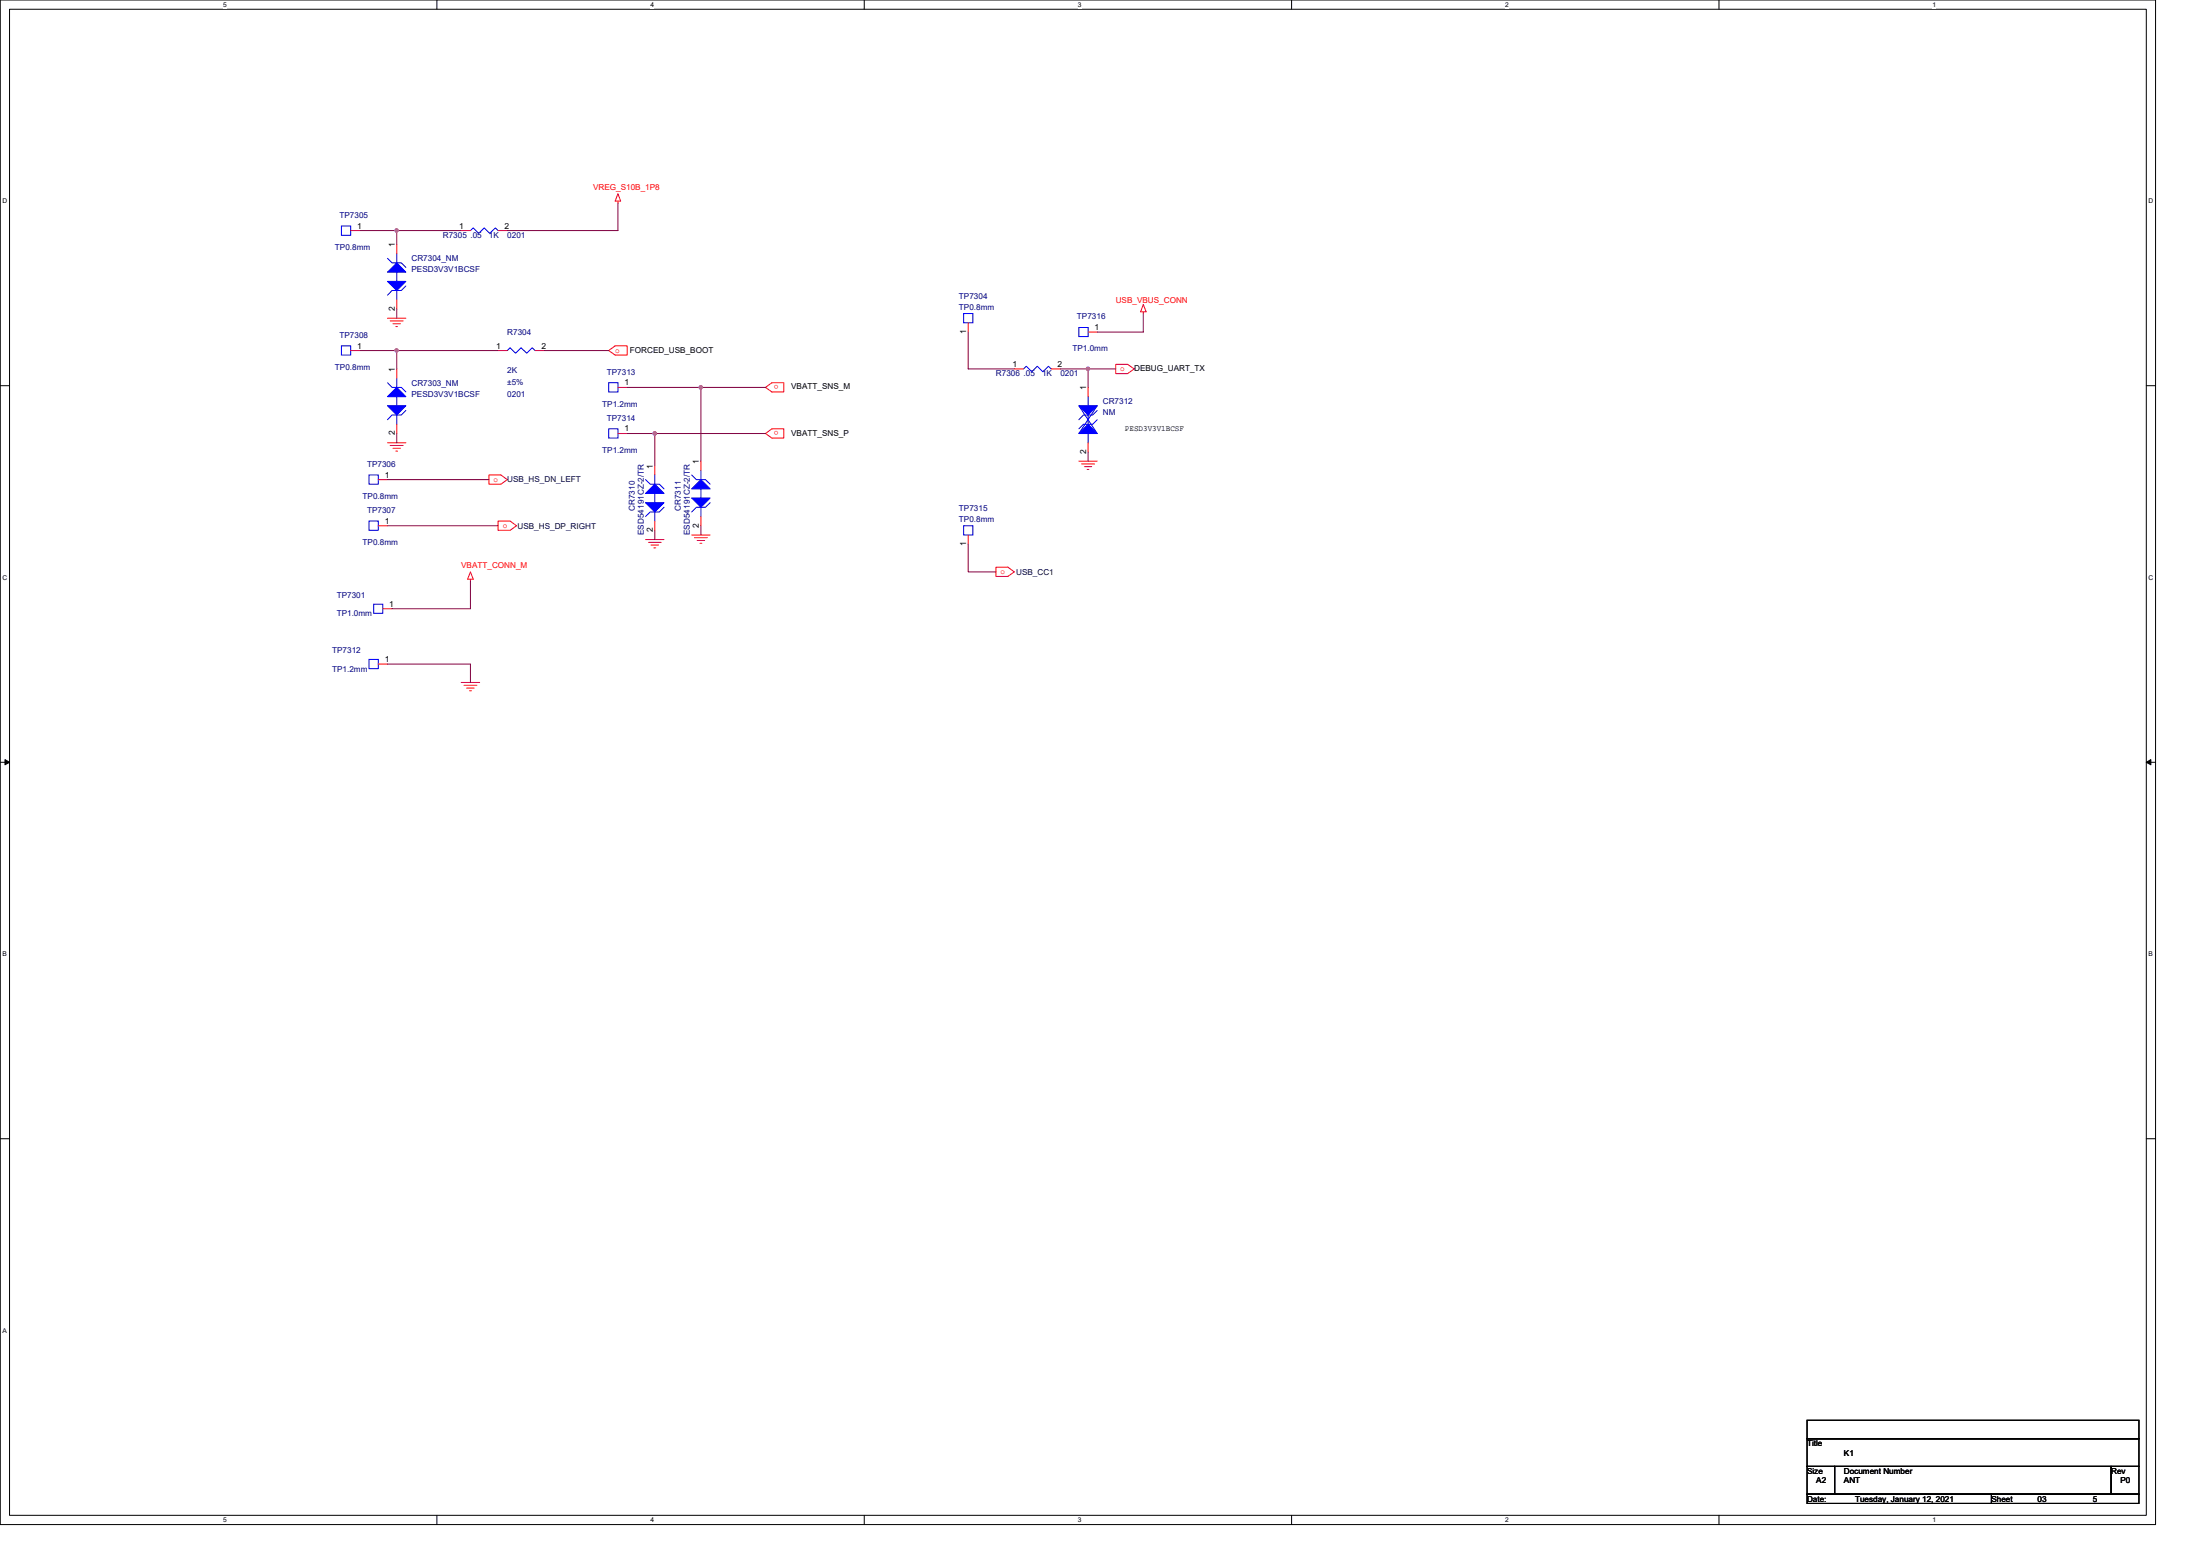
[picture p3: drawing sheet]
<svg xmlns="http://www.w3.org/2000/svg" width="297mm" height="210mm" viewBox="0 0 297 210" stroke-linecap="round" stroke-linejoin="round" font-family="sans-serif">
<path d="M0 0h291v205.7h-291zM1.3 1.2h288.5v203.3h-288.5z" fill="none" stroke="#000" stroke-width=".14"/>
<g fill="#fff">
<path d="M30.1 .1h.5v1h-.5z"/>
<path d="M30.1 204.6h.5v1h-.5z"/>
</g>
<path d="M59 0v1.2M59 204.5v1.2" fill="none" stroke="#000" stroke-width=".14"/>
<g fill="#fff">
<path d="M87.8 .1h.5v1h-.5z"/>
<path d="M87.8 204.6h.5v1h-.5z"/>
</g>
<path d="M116.7 0v1.2M116.7 204.5v1.2" fill="none" stroke="#000" stroke-width=".14"/>
<g fill="#fff">
<path d="M145.5 .1h.5v1h-.5z"/>
<path d="M145.5 204.6h.5v1h-.5z"/>
</g>
<path d="M174.4 0v1.2M174.4 204.5v1.2" fill="none" stroke="#000" stroke-width=".14"/>
<g fill="#fff">
<path d="M203.2 .1h.5v1h-.5z"/>
<path d="M203.2 204.6h.5v1h-.5z"/>
</g>
<path d="M232.1 0v1.2M232.1 204.5v1.2" fill="none" stroke="#000" stroke-width=".14"/>
<g fill="#fff">
<path d="M260.9 .1h.5v1h-.5z"/>
<path d="M260.9 204.6h.5v1h-.5z"/>
<path d="M.4 26.6h.6v1h-.6z"/>
<path d="M290.1 26.6h.6v1h-.6z"/>
<path d="M.4 77.4h.6v1h-.6z"/>
<path d="M290.1 77.4h.6v1h-.6z"/>
</g>
<path d="M0 52h1.3M289.8 52h1.2" fill="none" stroke="#000" stroke-width=".14"/>
<g fill="#fff">
<path d="M.4 128.3h.5v1h-.5z"/>
<path d="M290.1 128.3h.6v1h-.6z"/>
</g>
<path d="M0 102.9h1.3M289.8 102.9h1.2" fill="none" stroke="#000" stroke-width=".14"/>
<path d="M.7 102.5l.6 .4-.6 .3zM289.8 102.9l.6-.4v.7z" fill="#000" stroke="#000" stroke-width=".14"/>
<path d="M.4 179.1h.5v1h-.5z" fill="#fff"/>
<path d="M0 153.7h1.3M289.8 153.7h1.2M244 191.7h44.8v2.5h-44.8zM244 194.2h44.8v3.7h-44.8zM244 197.9h3.7v3.7h-3.7zM247.7 197.9h37.3v3.7h-37.3zM285 197.9h3.8v3.7h-3.8zM244 201.6h24.9v1.3h-24.9zM268.9 201.6h19.9v1.3h-19.9z" fill="none" stroke="#000" stroke-width=".14"/>
<g fill="none" stroke="#f00" stroke-width=".14">
<path d="M47.3 31.1h1.3M53.6 33v1.2M62.3 31.1h1.2M67.2 31.1h1.3M83.4 27.1v.3M83.4 26.1l.4 1h-.7zM47.3 47.3h1.3M52.3 42.9h2.5M52.3 59.8h2.5M52.7 43.3h1.7M53.1 43.7h1M53.4 44.1h.3"/>
<path d="M53.6 40.4v1.3M53.6 49.8v1.2M53.6 57.3v1.2M67.2 47.3h1.3M72.2 47.3h1.3M82.2 47.3l.9-.6h1.6v1.2h-1.6zM83.4 52.3h1.3M83.4 58.5h1.3M103.4 52.3l.8-.7h1.6v1.3h-1.6zM103.4 58.5l.8-.6h1.6v1.2h-1.6zM130.7 43.6v1.2M136.9 49.8h1.3"/>
<path d="M141.9 49.8h1.3M146.9 52.3v1.2M146.9 59.8v1.2M146.9 44.8h1.2M150.6 49.2h1.6l.9 .6-.9 .6h-1.6zM154.4 41.1l.3 1h-.7zM154.4 42.1v.2M51.1 64.7h1.2M51.1 71h1.2M52.7 60.1h1.7M53.1 60.5h1M53.4 60.9h.3"/>
<path d="M63.5 77.2l.4 1h-.8zM63.5 78.2v.2M66 64.1h1.6l.9 .6-.9 .6h-1.6zM67.2 70.3h1.7l.8 .7-.8 .6h-1.7zM87.2 72.8h2.5M87.5 73.2h1.8M87.9 73.6h1M88.3 73.9h.2M88.4 62.9v1.2M88.4 70.3v1.3M93.4 72.2h2.5M93.8 72.6h1.7"/>
<path d="M94.1 72.9h1M94.5 73.3h.3M94.6 62.2v1.3M94.6 69.7v1.3M130.7 72.2v1.2M134.5 76.5h1.6l.8 .7-.8 .6h-1.6zM145.7 62.2h2.4M146 62.6h1.8M146.4 63h1M146.8 63.4h.2M51.1 89.6h1.2M51.7 82.1h1.2"/>
<path d="M62.3 92.1h2.5M62.7 92.5h1.7M63 92.9h1M63.4 93.2h.2"/>
</g>
<g fill="none" stroke="#00f" stroke-width=".14">
<path d="M46.1 30.5h1.2v1.2h-1.2zM52.3 34.9l.6 .6h1.3l.6 .6M53.6 34.2v1.3M53.6 36.7v1.3M53.6 39.2v1.2M54.8 38.6l-.6 .6h-1.3l-.6 .6M63.5 31.1l.4-.3 .7 .7 .8-.7 .7 .7 .8-.7 .3 .3M46.1 46.7h1.2v1.2h-1.2zM52.3 51.6l.6 .7h1.3l.6 .6M53.6 51v1.3M53.6 53.5v1.3M53.6 56v1.3"/>
<path d="M54.8 55.4l-.6 .6h-1.3l-.6 .6M68.5 47.3l.4-.4 .7 .8 .8-.8 .7 .8 .8-.8 .3 .4M82.2 51.6h1.2v1.3h-1.2zM82.2 57.9h1.2v1.2h-1.2zM130.1 42.3h1.3v1.3h-1.3zM138.2 49.8l.4-.4 .7 .8 .8-.8 .7 .8 .8-.8 .3 .4M145.7 44.2h1.2v1.2h-1.2zM145.7 54.8l2.4 3.7M146.9 53.5v1.3M146.9 56v1.3M146.9 58.5v1.3M148.1 55.4l-.6 .6h-1.2l-.6 .6"/>
<path d="M148.1 54.8l-2.4 3.7M148.1 56.6l-.6 .7h-1.2l-.6 .6M49.8 64.1h1.3v1.2h-1.3zM49.8 70.3h1.3v1.3h-1.3zM87.2 64.7l.6 .6h1.2l.7 .7M88.4 64.1v1.2M88.4 66.6v1.2M88.4 69.1v1.2M89.7 68.5l-.7 .6h-1.2l-.6 .6M93.4 64.1l.6 .6h1.2l.7 .6M94.6 63.5v1.2M94.6 66v1.2"/>
<path d="M94.6 68.5v1.2M95.9 67.8l-.7 .7h-1.2l-.6 .6M130.1 71h1.3v1.2h-1.3zM49.8 89h1.3v1.2h-1.3zM50.5 81.5h1.2v1.3h-1.2z"/>
</g>
<g fill="#00f" stroke="#00f" stroke-width=".14">
<path d="M52.3 36.7l1.3-1.2 1.2 1.2z" fill-rule="evenodd"/>
<path d="M52.3 38h2.5l-1.2 1.2z" fill-rule="evenodd"/>
<path d="M93.4 66l1.2-1.3 1.3 1.3z" fill-rule="evenodd"/>
<path d="M93.4 67.2h2.5l-1.3 1.3z" fill-rule="evenodd"/>
<path d="M145.7 54.8h2.4l-1.2 1.2z" fill-rule="evenodd"/>
<path d="M146.9 57.3l1.2 1.2h-2.4z" fill-rule="evenodd"/>
<path d="M52.3 53.5l1.3-1.2 1.2 1.2z" fill-rule="evenodd"/>
<path d="M52.3 54.8h2.5l-1.2 1.2z" fill-rule="evenodd"/>
<path d="M87.2 66.6l1.2-1.3 1.3 1.3z" fill-rule="evenodd"/>
<path d="M87.2 67.8h2.5l-1.3 1.3z" fill-rule="evenodd"/>
</g>
<g fill="none" stroke="#800040" stroke-width=".14">
<path d="M48.6 31.1h5M53.6 31.1v1.9M53.6 31.1h8.7M83.4 27.4v3.7h-14.9M48.6 47.3h5M53.6 47.3h13.6M53.6 41.7v1.2M53.6 47.3v2.5M53.6 58.5v1.3M73.5 47.3h8.7M84.7 58.5h3.7M84.7 52.3h9.9"/>
<path d="M88.4 58.5v4.4M88.4 58.5h15M94.6 52.3v9.9M94.6 52.3h8.8M130.7 44.8v5h6.2M143.2 49.8h3.7M146.9 49.8h3.7M146.9 49.8v2.5M154.4 42.3v2.5h-6.3M52.3 71h14.9M52.3 64.7h13.7M63.5 78.4v3.7h-10.6"/>
<path d="M88.4 71.6v1.2M94.6 71v1.2M130.7 73.4v3.8h3.8M146.9 61v1.2M52.3 89.6h11.2v2.5"/>
</g>
<g fill="#f0f" stroke="#f0f" stroke-width=".14">
<circle cx="53.5" cy="31.1" r=".24"/>
<circle cx="53.5" cy="47.3" r=".23"/>
<circle cx="94.6" cy="52.3" r=".24"/>
<circle cx="88.4" cy="58.5" r=".24"/>
<circle cx="146.9" cy="49.8" r=".24"/>
</g>
<g font-size="1.1" fill="#000080">
<text x="45.8" y="29.4">TP7305</text>
<text x="45.2" y="33.8">TP0.8mm</text>
<text x="55.6" y="35.2">CR7304_NM</text>
<text x="59.8" y="32.1">R7305 .05</text>
<text x="66" y="32.1">1K</text>
<text x="68.5" y="32.1">0201</text>
<text x="55.6" y="36.7">PESD3V3V1BCSF</text>
<text x="129.5" y="40.3">TP7304</text>
<text x="129.5" y="41.8">TP0.8mm</text>
<text x="45.8" y="45.6">TP7308</text>
<text x="68.5" y="45.2">R7304</text>
<text x="144.8" y="47.4">TP1.0mm</text>
<text x="145.4" y="43.1">TP7316</text>
<text x="45.2" y="49.9">TP0.8mm</text>
<text x="55.6" y="52">CR7303_NM</text>
<text x="55.6" y="53.6">PESD3V3V1BCSF</text>
<text x="68.5" y="50.3">2K</text>
<text x="68.5" y="51.9">±5%</text>
<text x="68.5" y="53.6">0201</text>
<text x="81.9" y="50.5">TP7313</text>
<text x="134.5" y="50.8">R7306 .05</text>
<text x="140.7" y="50.8">1K</text>
<text x="143.2" y="50.8">0201</text>
<text x="81.3" y="54.9">TP1.2mm</text>
<text x="81.9" y="56.8">TP7314</text>
<text x="148.9" y="54.5">CR7312</text>
<text x="148.9" y="56">NM</text>
<text x="49.6" y="63">TP7306</text>
<text x="81.3" y="61.1">TP1.2mm</text>
<text x="49" y="67.4">TP0.8mm</text>
<text x="49.6" y="69.2">TP7307</text>
<text x="85.7" y="69" transform="rotate(-90 85.7 69)">CR7310</text>
<text x="91.9" y="69" transform="rotate(-90 91.9 69)">CR7311</text>
<text x="129.5" y="69">TP7315</text>
<text x="129.5" y="70.5">TP0.8mm</text>
<text x="49" y="73.6">TP0.8mm</text>
<text x="86.9" y="72.2" transform="rotate(-90 86.9 72.2)">ESD54191CZ-2/TR</text>
<text x="93.2" y="72.2" transform="rotate(-90 93.2 72.2)">ESD54191CZ-2/TR</text>
<text x="45.5" y="80.7">TP7301</text>
<text x="45.5" y="83.2">TP1.0mm</text>
<text x="44.8" y="88.1">TP7312</text>
<text x="44.8" y="90.6">TP1.2mm</text>
</g>
<g font-size="1.1" fill="#f00">
<text x="80.1" y="25.7">VREG_S10B_1P8</text>
<text x="150.6" y="40.9">USB_VBUS_CONN</text>
<text x="83.1" y="47.6">o</text>
<text x="105.1" y="52" transform="rotate(180 105.1 52)">o</text>
<text x="151.3" y="50.1">o</text>
<text x="105.1" y="58.2" transform="rotate(180 105.1 58.2)">o</text>
<text x="66.6" y="65">o</text>
<text x="67.9" y="71.2">o</text>
<text x="62.3" y="76.7">VBATT_CONN_M</text>
<text x="135.1" y="77.4">o</text>
</g>
<g font-size="1.1">
<text x="48.2" y="30.8">1</text>
<text x="53.3" y="33.4" transform="rotate(-90 53.3 33.4)">1</text>
<text x="62" y="30.8">1</text>
<text x="68.1" y="30.8">2</text>
<text x="53.3" y="42" transform="rotate(-90 53.3 42)">2</text>
<text x="48.2" y="47">1</text>
<text x="67" y="47">1</text>
<text x="73.1" y="47">2</text>
<text x="85" y="47.7">FORCED_USB_BOOT</text>
<text x="130.4" y="45.1" transform="rotate(-90 130.4 45.1)">1</text>
<text x="147.8" y="44.5">1</text>
<text x="53.3" y="50.2" transform="rotate(-90 53.3 50.2)">1</text>
<text x="84.3" y="52">1</text>
<text x="106.8" y="52.6">VBATT_SNS_M</text>
<text x="136.7" y="49.5">1</text>
<text x="142.8" y="49.5">2</text>
<text x="146.6" y="52.7" transform="rotate(-90 146.6 52.7)">1</text>
<text x="153.1" y="50.1">DEBUG_UART_TX</text>
<text x="53.3" y="58.8" transform="rotate(-90 53.3 58.8)">2</text>
<text x="84.3" y="58.2">1</text>
<text x="106.8" y="58.8">VBATT_SNS_P</text>
<text x="151.9" y="58.2">PESD3V3V1BCSF</text>
<text x="51.9" y="64.5">1</text>
<text x="88.1" y="63.2" transform="rotate(-90 88.1 63.2)">1</text>
<text x="94.4" y="62.6" transform="rotate(-90 94.4 62.6)">1</text>
<text x="146.6" y="61.3" transform="rotate(-90 146.6 61.3)">2</text>
<text x="51.9" y="70.7">1</text>
<text x="88.1" y="71.8" transform="rotate(-90 88.1 71.8)">2</text>
<text x="94.4" y="71.2" transform="rotate(-90 94.4 71.2)">2</text>
<text x="130.4" y="73.7" transform="rotate(-90 130.4 73.7)">1</text>
<text x="52.6" y="81.9">1</text>
<text x="51.9" y="89.3">1</text>
<text x="244" y="195.2">Title</text>
<text x="249" y="196.4">K1</text>
<text x="244" y="198.9">Size</text>
<text x="244" y="202.6">Date:</text>
<text x="245.2" y="200.2">A2</text>
<text x="249" y="198.9">Document Number</text>
<text x="249" y="200.2">ANT</text>
<text x="250.5" y="202.6">Tuesday, January 12, 2021</text>
<text x="268.9" y="202.6">Sheet</text>
<text x="275.1" y="202.6">03</text>
<text x="282.6" y="202.6">5</text>
<text x="285" y="198.9">Rev</text>
<text x="286.3" y="200.2">P0</text>
</g>
<g font-size="1.1" fill="#000040">
<text x="68.5" y="65.1">USB_HS_DN_LEFT</text>
<text x="69.9" y="71.3">USB_HS_DP_RIGHT</text>
<text x="137.2" y="77.6">USB_CC1</text>
</g>
<g font-size=".9">
<text x="30.1" y="1">5</text>
<text x="87.8" y="1">4</text>
<text x="145.5" y="1">3</text>
<text x="203.2" y="1">2</text>
<text x="260.9" y="1">1</text>
<text x=".4" y="27.5">D</text>
<text x="290.1" y="27.5">D</text>
<text x=".4" y="78.3">C</text>
<text x="290.1" y="78.3">C</text>
<text x=".4" y="129.1">B</text>
<text x="290.1" y="129.1">B</text>
<text x=".4" y="179.9">A</text>
<text x="30.1" y="205.4">5</text>
<text x="87.8" y="205.4">4</text>
<text x="145.5" y="205.4">3</text>
<text x="203.2" y="205.4">2</text>
<text x="260.9" y="205.4">1</text>
</g>
</svg>
